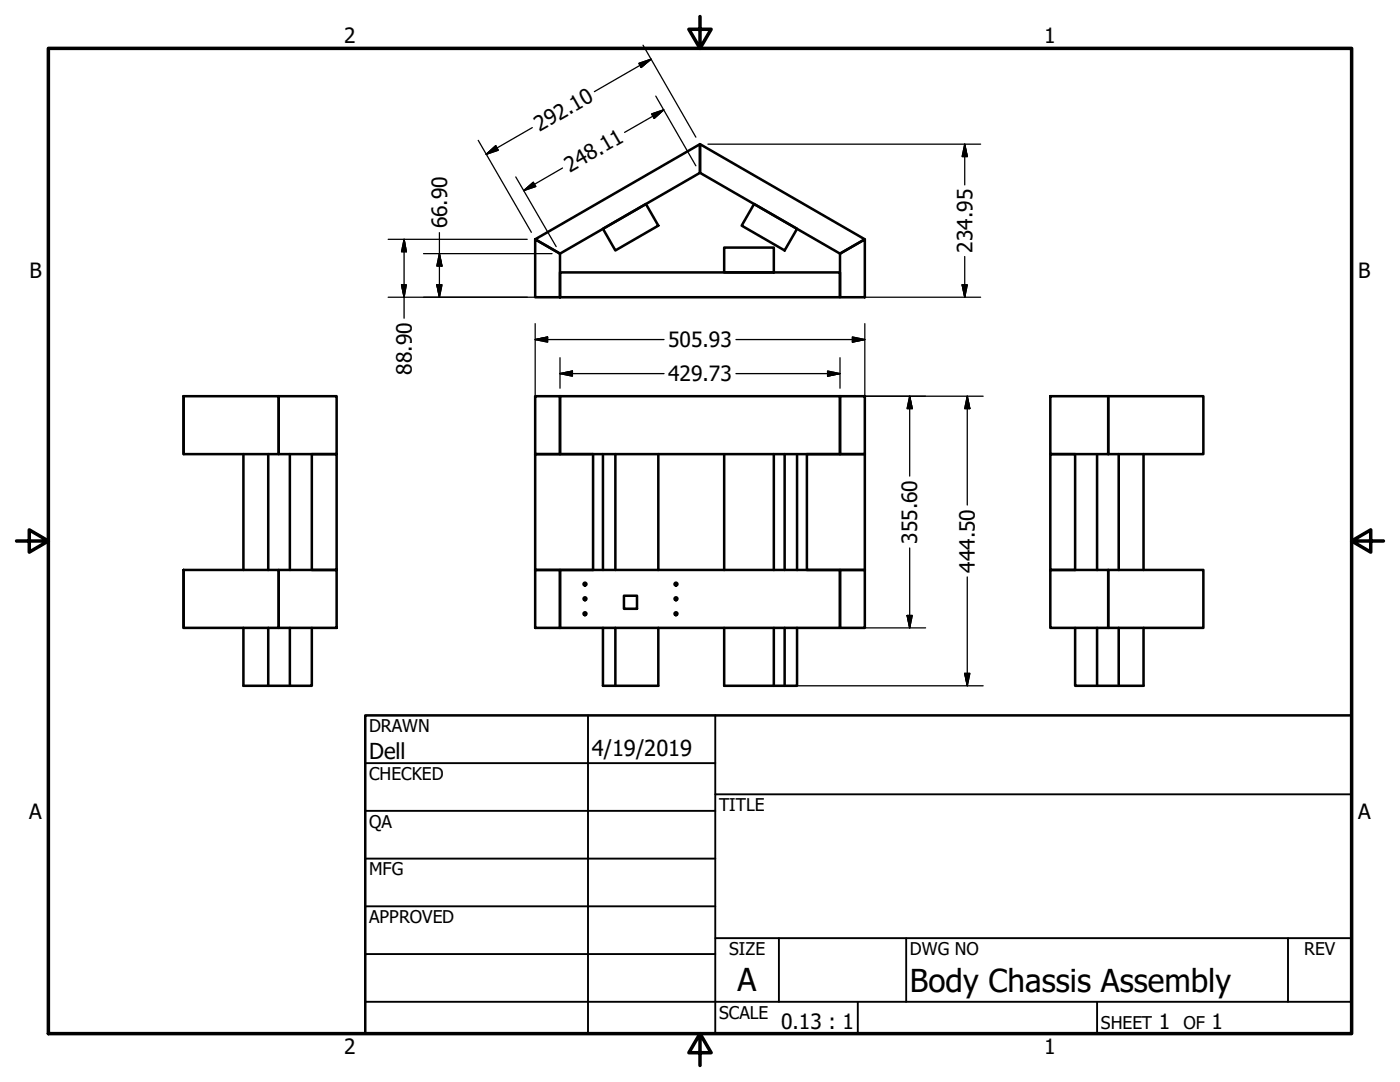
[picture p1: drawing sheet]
<svg xmlns="http://www.w3.org/2000/svg" width="279mm" height="216mm" viewBox="0 0 279 216" stroke-linecap="round" stroke-linejoin="round" font-family="sans-serif">
<!-- layer: Visible (ANSI) -->
<g fill="none" stroke="#000" stroke-width=".51">
<path d="M139.7 28.8l32.9 19-5 2.8-27.9-16.1zM106.8 47.8l5 2.8v8.7h-5zM106.8 47.8l32.9-19v5.7l-27.9 16.1zM111.8 54.4h55.8v4.9h-55.8zM120.3 45.7l8.6-5 2.5 4.3-8.6 5zM144.5 49.4h9.9v5h-9.9zM150.5 40.7l8.6 5-2.5 4.3-8.6-5zM167.6 50.6l5-2.8v11.5h-5zM36.6 79.1h19v11.5h-19zM36.6 79.1v11.5M55.6 79.1h11.6v11.5h-11.6zM106.8 79.1h5v11.5h-5z"/>
<path d="M111.8 79.1h55.8v11.5h-55.8zM167.6 79.1h5v11.5h-5zM209.6 79.1h11.6v11.5h-11.6zM221.2 79.1h19v11.5h-19zM48.6 90.6v23.1M53.5 90.6v23.1M57.8 90.6v23.1M62.2 90.6h5v23.1h-5zM106.8 90.6h11.6v23.1h-11.6zM120.3 90.6v23.1M122.8 90.6v23.1M131.4 90.6v23.1"/>
<path d="M144.5 90.6v23.1M154.4 90.6v23.1M156.6 90.6v23.1M159.1 90.6v23.1M161 90.6h11.6v23.1h-11.6zM209.6 90.6h5v23.1h-5zM218.9 90.6v23.1M223.3 90.6v23.1M228.2 90.6v23.1M36.6 113.7h19v11.6h-19zM36.6 113.7v11.6M55.6 113.7h11.6v11.6h-11.6z"/>
<path d="M106.8 113.7h5v11.6h-5zM111.8 113.7h55.8v11.6h-55.8zM124.5 118.9h2.6v2.6h-2.6zM167.6 113.7h5v11.6h-5zM209.6 113.7h11.6v11.6h-11.6zM221.2 113.7h19v11.6h-19zM48.6 125.3v11.5h9.2M53.5 125.3v11.5M57.8 125.3v11.5M62.2 125.3v11.5h-4.4M120.3 125.3v11.5h11.1v-11.5M122.8 125.3v11.5"/>
<path d="M144.5 125.3v11.5h9.9M154.4 125.3v11.5M156.6 125.3v11.5M159.1 125.3v11.5h-4.7M214.6 125.3v11.5h4.3M218.9 125.3v11.5M223.3 125.3v11.5M228.2 125.3v11.5h-9.3"/>
<circle cx="116.7" cy="116.6" r=".29"/>
<circle cx="116.7" cy="119.5" r=".29"/>
<circle cx="134.9" cy="116.6" r=".29"/>
<circle cx="134.9" cy="119.5" r=".29"/>
<circle cx="116.7" cy="122.5" r=".29"/>
<circle cx="134.9" cy="122.5" r=".29"/>
</g>
<!-- layer: Border (ANSI) -->
<path d="M9.7 9.7h260v196.5h-260zM139.7 3.3v6.4l-2.2-3.9h4.4l-2.2 3.9M3.3 107.9h6.4l-3.9-2.2v4.5l3.9-2.3M269.7 107.9l3.9 2.3v-4.5l-3.9 2.2h6.4M139.7 206.2l2.2 3.9h-4.4l2.2-3.9v6.4" fill="none" stroke="#000" stroke-width=".7"/>
<!-- layer: Title (ANSI) -->
<g fill="none" stroke="#000" stroke-width=".38">
<path d="M72.9 152.3h69.8M117.3 142.7v63.5M142.7 158.5h127M142.7 142.7v63.5M72.9 161.8h69.8M72.9 171.3h69.8M72.9 199.9h196.8M72.9 180.8h69.8M72.9 190.4h69.8M142.7 187.2h127M155.4 187.2v12.7M171.2 199.9v6.3"/>
<path d="M180.8 187.2v12.7M218.9 199.9v6.3M257 187.2v12.7"/>
</g>
<path d="M72.9 142.7h196.8v63.5h-196.8z" fill="none" stroke="#000" stroke-width=".51"/>
<!-- layer: Dimension (ANSI) -->
<g fill="none" stroke="#000" stroke-width=".25">
<path d="M127.5 12.6l2.4-.8-1.9 1.7zM128.3 9l10.6 18.4M129.9 11.8l-11.3 6.5M130.9 19.2l8 13.9M95.4 28l10.6 18.4M97 30.8l1.9-1.7 .5 .9zM102.9 35.3l8.1 13.9M104.5 38l1.9-1.6 .5 .8zM106.2 25.5l-9.2 5.3M112.3 33.5l-7.8 4.5M130 22.7l2.5-.8-1.9 1.7zM132.5 21.9l-7.8 4.5"/>
<path d="M141.3 28.8h54.4M192.5 28.8l.5 2.4h-1zM192.5 28.8v8.1M77.5 59.3h32.7M77.5 47.8h27.7M80.1 56.8h1l-.5 2.5zM80.6 47.8l.5 2.4h-1zM80.6 47.8v15.7M84.5 50.6h25.7M87.2 56.8h1l-.5 2.5zM87.7 50.6l.5 2.5h-1zM87.7 46.4v12.9"/>
<path d="M169.2 59.3h26.5M192 56.8h1l-.5 2.5zM192.5 51.2v8.1M106.8 67.8l2.5-.6v1.1zM106.8 67.8h25.7M106.8 64.6v24.4M111.8 74.5l2.4-.5v1.1zM111.8 74.5h20.7M111.8 71.4v6.1M146.9 74.5h20.7M146.9 67.8h25.7M165.2 74l2.4 .5-2.4 .6z"/>
<path d="M167.6 71.4v6.1M169.2 79.1h27M170.1 67.2l2.5 .6-2.5 .5zM172.6 64.6v24.4M181.5 79.1l.6 2.4h-1.1zM181.5 79.1v15.9M193 79.1l.5 2.4h-1zM193 79.1v21.7M181.5 109.3v16M193 115.1v21.7M156 136.8h40.2M169.2 125.3h15.5"/>
<path d="M181 122.8h1.1l-.6 2.5zM192.5 134.4h1l-.5 2.4z"/>
</g>
<g fill="#000" stroke="#000" stroke-width=".25">
<path d="M128 13.5l1.9-1.7zM127.5 12.6l2.4-.8-1.9 1.7zM97 30.8l1.9-1.7zM97 30.8l1.9-1.7 .5 .9zM104.5 38l1.9-1.6zM104.5 38l1.9-1.6 .5 .8zM130.6 23.6l1.9-1.7zM130 22.7l2.5-.8-1.9 1.7zM192.5 28.8l.5 2.4zM192.5 28.8l.5 2.4h-1zM80.1 56.8l.5 2.5zM80.1 56.8h1l-.5 2.5z"/>
<path d="M80.6 47.8l.5 2.4zM80.6 47.8l.5 2.4h-1zM87.2 56.8l.5 2.5zM87.2 56.8h1l-.5 2.5zM87.7 50.6l.5 2.5zM87.7 50.6l.5 2.5h-1zM192 56.8l.5 2.5zM192 56.8h1l-.5 2.5zM106.8 67.8l2.5-.6zM106.8 67.8l2.5-.6v1.1zM111.8 74.5l2.4-.5zM111.8 74.5l2.4-.5v1.1z"/>
<path d="M165.2 75.1l2.4-.6zM165.2 74l2.4 .5-2.4 .6zM170.1 68.3l2.5-.5zM170.1 67.2l2.5 .6-2.5 .5zM181.5 79.1l.6 2.4zM181.5 79.1l.6 2.4h-1.1zM193 79.1l.5 2.4zM193 79.1l.5 2.4h-1zM181 122.8l.5 2.5zM181 122.8h1.1l-.6 2.5zM192.5 134.4l.5 2.4zM192.5 134.4h1l-.5 2.4z"/>
</g>
<g font-size="6.3">
<text x="147.2" y="197.7">A</text>
<text x="181.6" y="197.9">Body Chassis Assembly</text>
</g>
<g font-size="4.4">
<text x="73.7" y="151.4">Dell</text>
<text x="118.1" y="150.8">4/19/2019</text>
</g>
<g font-size="4.2">
<text x="68.7" y="8.6">2</text>
<text x="208.4" y="8.6">1</text>
<text x="107.7" y="26.4" transform="rotate(-30 107.7 26.4)">292.10</text>
<text x="113.7" y="34.5" transform="rotate(-30 113.7 34.5)">248.11</text>
<text x="89.2" y="45.6" transform="rotate(-90 89.2 45.6)">66.90</text>
<text x="194.1" y="50.4" transform="rotate(-90 194.1 50.4)">234.95</text>
<text x="5.9" y="55.5">B</text>
<text x="271.1" y="55.5">B</text>
<text x="133.3" y="69.3">505.93</text>
<text x="82.2" y="74.7" transform="rotate(-90 82.2 74.7)">88.90</text>
<text x="133.3" y="76.1">429.73</text>
<text x="183.1" y="108.5" transform="rotate(-90 183.1 108.5)">355.60</text>
<text x="194.6" y="114.3" transform="rotate(-90 194.6 114.3)">444.50</text>
<text x="5.8" y="163.4">A</text>
<text x="271" y="163.4">A</text>
<text x="155.9" y="205.4">0.13 : 1</text>
<text x="231.3" y="205.4">1</text>
<text x="241.8" y="205.4">1</text>
<text x="68.7" y="210.3">2</text>
<text x="208.4" y="210.3">1</text>
</g>
<g font-size="3.5">
<text x="73.7" y="146">DRAWN</text>
<text x="73.7" y="155.6">CHECKED</text>
<text x="143.5" y="161.8">TITLE</text>
<text x="73.7" y="165.2">QA</text>
<text x="73.7" y="174.7">MFG</text>
<text x="73.7" y="184.2">APPROVED</text>
<text x="145.5" y="190.6">SIZE</text>
<text x="181.6" y="190.6">DWG NO</text>
<text x="260.3" y="190.5">REV</text>
<text x="143.5" y="203.3">SCALE</text>
<text x="219.7" y="205.4">SHEET</text>
<text x="236.2" y="205.4">OF</text>
</g>
</svg>
